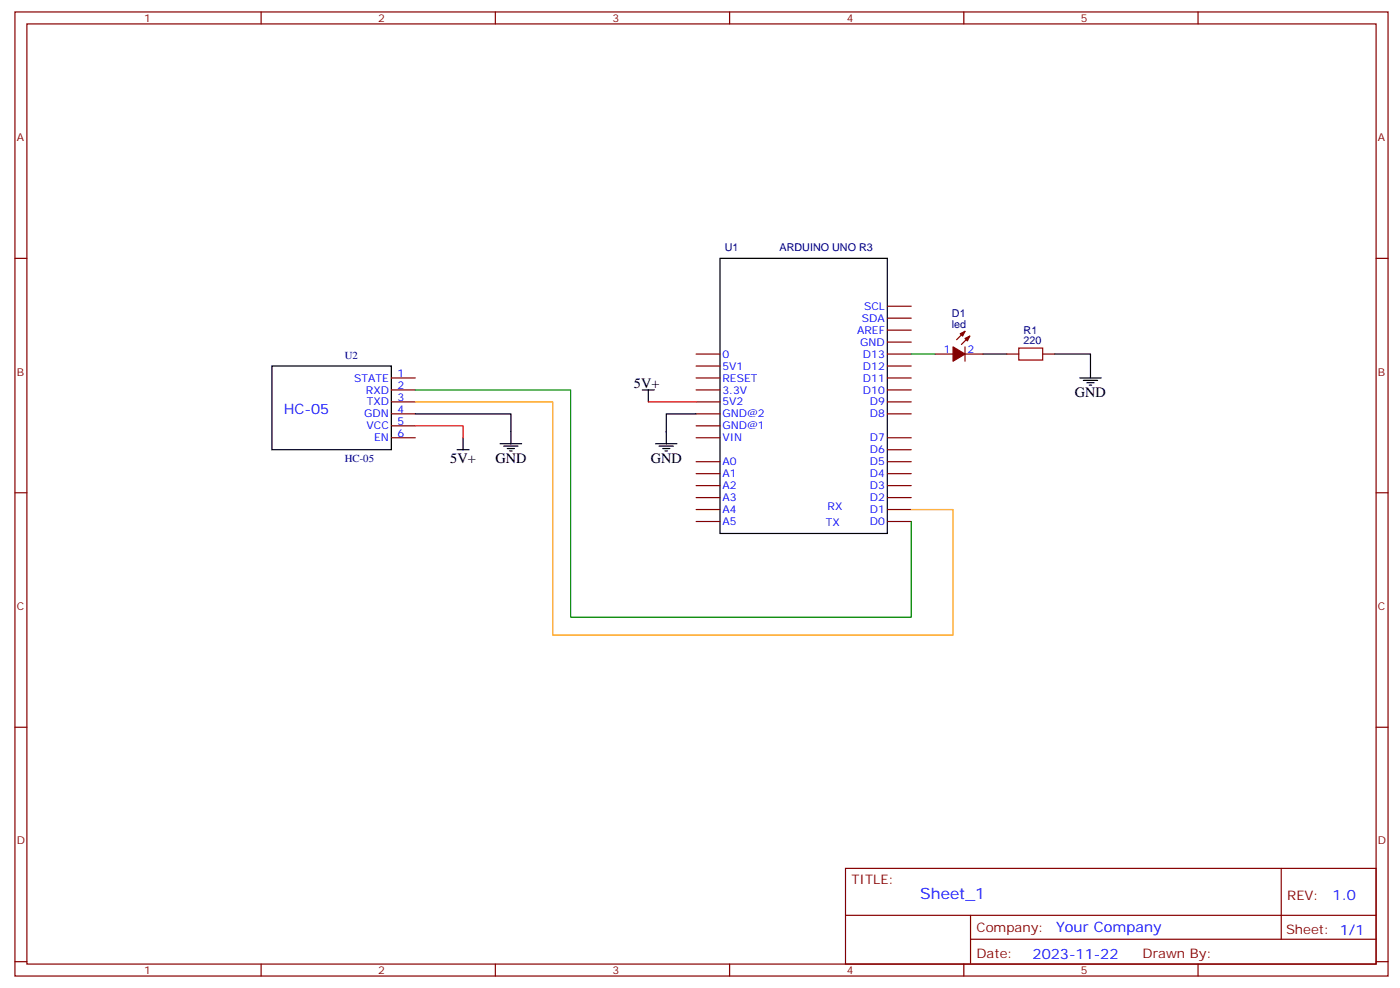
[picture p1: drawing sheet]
<svg xmlns="http://www.w3.org/2000/svg" width="413mm" height="291mm" viewBox="0 0 413 291" stroke-linecap="round" stroke-linejoin="round" font-family="sans-serif">
<g fill="none" stroke="#870000" stroke-width=".35">
<path d="M4.4 3.5h405.4v284.4h-405.4zM7.9 7.1h398.3v277.2h-398.3zM77.1 3.5v3.6M146.2 3.5v3.6M215.4 3.5v3.6M284.5 3.5v3.6M353.7 3.5v3.6M4.4 76.2h3.5M406.2 76.2h3.6M261.9 97.4h7.1M261.9 93.8h7.1M261.9 90.3h7.1"/>
<path d="M284.9 97.7l-2.5 2.5M286.3 99.1l-2.5 2.5M115.5 111.5h7.1M115.5 115h7.1M115.5 118.5h7.1M205.5 111.5h7M205.5 115h7M205.5 118.5h7M205.5 104.4h7M205.5 108h7M261.9 111.5h7.1M261.9 115h7.1"/>
<path d="M261.9 118.5h7.1M261.9 104.4h7.1M261.9 108h7.1M261.9 100.9h7.1M276 104.4h5.3M284.9 104.4h5.3M284.9 102.3v4.2M297.2 104.4h3.5M307.8 104.4h3.5M115.5 122.1h7.1M115.5 125.6h7.1M115.5 129.1h7.1"/>
<path d="M205.5 122.1h7M205.5 125.6h7M205.5 129.1h7M205.5 136.2h7M205.5 139.7h7M261.9 122.1h7.1M261.9 129.1h7.1M261.9 136.2h7.1M261.9 139.7h7.1M261.9 132.6h7.1M4.4 145.3h3.5M205.5 143.2h7"/>
<path d="M205.5 146.8h7M205.5 150.3h7M205.5 153.8h7M261.9 143.2h7.1M261.9 146.8h7.1M261.9 150.3h7.1M261.9 153.8h7.1M406.2 145.3h3.6M4.4 214.5h3.5M406.2 214.5h3.6M249.6 256.1h156.6v28.2h-156.6zM378.2 256.1v20.9"/>
<path d="M249.6 270h156.5M286.5 277h119.6M286.5 270v14.1M4.4 283.6h3.5M77.1 284.3v3.6M146.2 284.3v3.6M215.4 284.3v3.6M284.5 284.3v3.6M353.7 284.3v3.6M406.2 283.6h3.6"/>
</g>
<g fill="none" stroke="#000" stroke-width=".35">
<path d="M212.5 76.2h49.4v81.1h-49.4zM80.3 108h35.2v24.6h-35.2zM189.6 115h3.5M191.4 115v3.5M290.2 104.4h7M311.3 104.4h10.6v7.1M318.7 111.5h6.4M319.8 112.2h4.2M320.9 112.9h2.1M321.6 113.6h.7M122.6 122.1h28.2v8.8M134.9 132.6h3.6"/>
<path d="M136.7 129.1v3.5M147.6 130.9h6.4M148.7 131.6h4.2M149.8 132.3h2.1M150.5 133h.7M193.5 130.9h6.3M194.6 131.6h4.2M195.6 132.3h2.1M196.3 133h.7M205.5 122.1h-8.8v8.8"/>
</g>
<path d="M122.6 115h45.9v67h100.5v-28.2M269 104.4h7" fill="none" stroke="#008700" stroke-width=".35"/>
<path d="M122.6 118.5h40.6v68.8h118.1v-37h-12.3" fill="none" stroke="#f90" stroke-width=".35"/>
<path d="M300.7 102.7h7.1v3.5h-7.1z" fill="none" stroke="#a10000" stroke-width=".35"/>
<g fill="#870000" stroke="#870000" stroke-width=".35">
<path d="M281.3 102.3l3.6 2.1-3.6 2.1z"/>
<path d="M284.9 99.8l1.4-.7-.7 1.4z"/>
<path d="M283.5 98.4l1.4-.7-.7 1.4z"/>
</g>
<path d="M191.4 118.5h14.1M122.6 125.6h14.1v3.5" fill="none" stroke="#f00" stroke-width=".35"/>
<text font-size="4.6" fill="#00f" x="271.7" y="265.1">Sheet_1</text>
<g font-size="4.2">
<text x="187.1" y="114.3">5V+</text>
<text x="317.3" y="117.1">GND</text>
<text x="132.9" y="136.6">5V+</text>
<text x="146.2" y="136.5">GND</text>
<text x="192.1" y="136.5">GND</text>
</g>
<g font-size="4.2" fill="#00f">
<text x="83.8" y="122.1">HC-05</text>
<text x="393.4" y="265.4">1.0</text>
<text x="311.8" y="274.9">Your Company</text>
<text x="304.8" y="282.7">2023-11-22</text>
</g>
<g font-size="3.9" fill="#800">
<text x="251.4" y="260.7">TITLE:</text>
<text x="380" y="265.4">REV:</text>
<text x="288.3" y="274.9">Company:</text>
<text x="379.6" y="275.5">Sheet: 1/1</text>
<text x="288.3" y="282.6">Date:</text>
<text x="337.3" y="282.7">Drawn By:</text>
</g>
<g font-size="3.2" fill="#800">
<text x="42.5" y="6.5">1</text>
<text x="111.7" y="6.5">2</text>
<text x="180.8" y="6.5">3</text>
<text x="249.9" y="6.5">4</text>
<text x="319.1" y="6.5">5</text>
<text x="4.9" y="41.6">A</text>
<text x="406.8" y="41.6">A</text>
<text x="4.9" y="110.8">B</text>
<text x="406.8" y="110.8">B</text>
<text x="4.9" y="179.9">C</text>
<text x="406.8" y="179.9">C</text>
<text x="4.9" y="249.1">D</text>
<text x="406.8" y="249.1">D</text>
<text x="42.5" y="287.3">1</text>
<text x="111.7" y="287.3">2</text>
<text x="180.8" y="287.3">3</text>
<text x="249.9" y="287.3">4</text>
<text x="319.1" y="287.3">5</text>
</g>
<g font-size="3.2" fill="#000080">
<text x="214" y="73.9">U1</text>
<text x="230.1" y="73.9">ARDUINO UNO R3</text>
<text x="281" y="93.6">D1</text>
<text x="281" y="96.7">led</text>
<text x="302.2" y="101.6">220</text>
<text x="302.2" y="98.5">R1</text>
<text x="101.8" y="105.8">U2</text>
<text x="101.8" y="136.2">HC-05</text>
</g>
<g font-size="3.2" fill="#00f">
<text x="254.5" y="94.9">SDA</text>
<text x="255.1" y="91.4">SCL</text>
<text x="253" y="98.4">AREF</text>
<text x="254" y="102">GND</text>
<text x="213.3" y="105.5">0</text>
<text x="254.8" y="105.5">D13</text>
<text x="278.6" y="104.1">1</text>
<text x="285.6" y="104.1">2</text>
<text x="104.6" y="112.5">STATE</text>
<text x="117.3" y="111.1">1</text>
<text x="213.3" y="109">5V1</text>
<text x="213.3" y="112.5">RESET</text>
<text x="254.8" y="112.5">D11</text>
<text x="254.8" y="109">D12</text>
<text x="108" y="116.1">RXD</text>
<text x="108.3" y="119.6">TXD</text>
<text x="117.3" y="114.7">2</text>
<text x="117.3" y="118.2">3</text>
<text x="213.3" y="116.1">3.3V</text>
<text x="213.3" y="119.6">5V2</text>
<text x="254.8" y="116.1">D10</text>
<text x="256.8" y="119.6">D9</text>
<text x="107.5" y="123.1">GDN</text>
<text x="117.3" y="121.7">4</text>
<text x="117.3" y="125.2">5</text>
<text x="213.3" y="123.1">GND@2</text>
<text x="256.8" y="123.1">D8</text>
<text x="108.2" y="126.6">VCC</text>
<text x="110.4" y="130.2">EN</text>
<text x="117.3" y="128.8">6</text>
<text x="213.3" y="126.6">GND@1</text>
<text x="213.3" y="130.2">VIN</text>
<text x="256.8" y="130.2">D7</text>
<text x="213.3" y="137.2">A0</text>
<text x="256.8" y="137.2">D5</text>
<text x="256.8" y="133.7">D6</text>
<text x="213.3" y="140.8">A1</text>
<text x="256.8" y="140.8">D4</text>
<text x="213.3" y="144.3">A2</text>
<text x="213.3" y="147.8">A3</text>
<text x="256.8" y="147.8">D2</text>
<text x="256.8" y="144.3">D3</text>
<text x="213.3" y="151.3">A4</text>
<text x="213.3" y="154.9">A5</text>
<text x="243.8" y="155.1">TX</text>
<text x="244.3" y="150.3">RX</text>
<text x="256.8" y="154.9">D0</text>
<text x="256.8" y="151.3">D1</text>
</g>
</svg>
